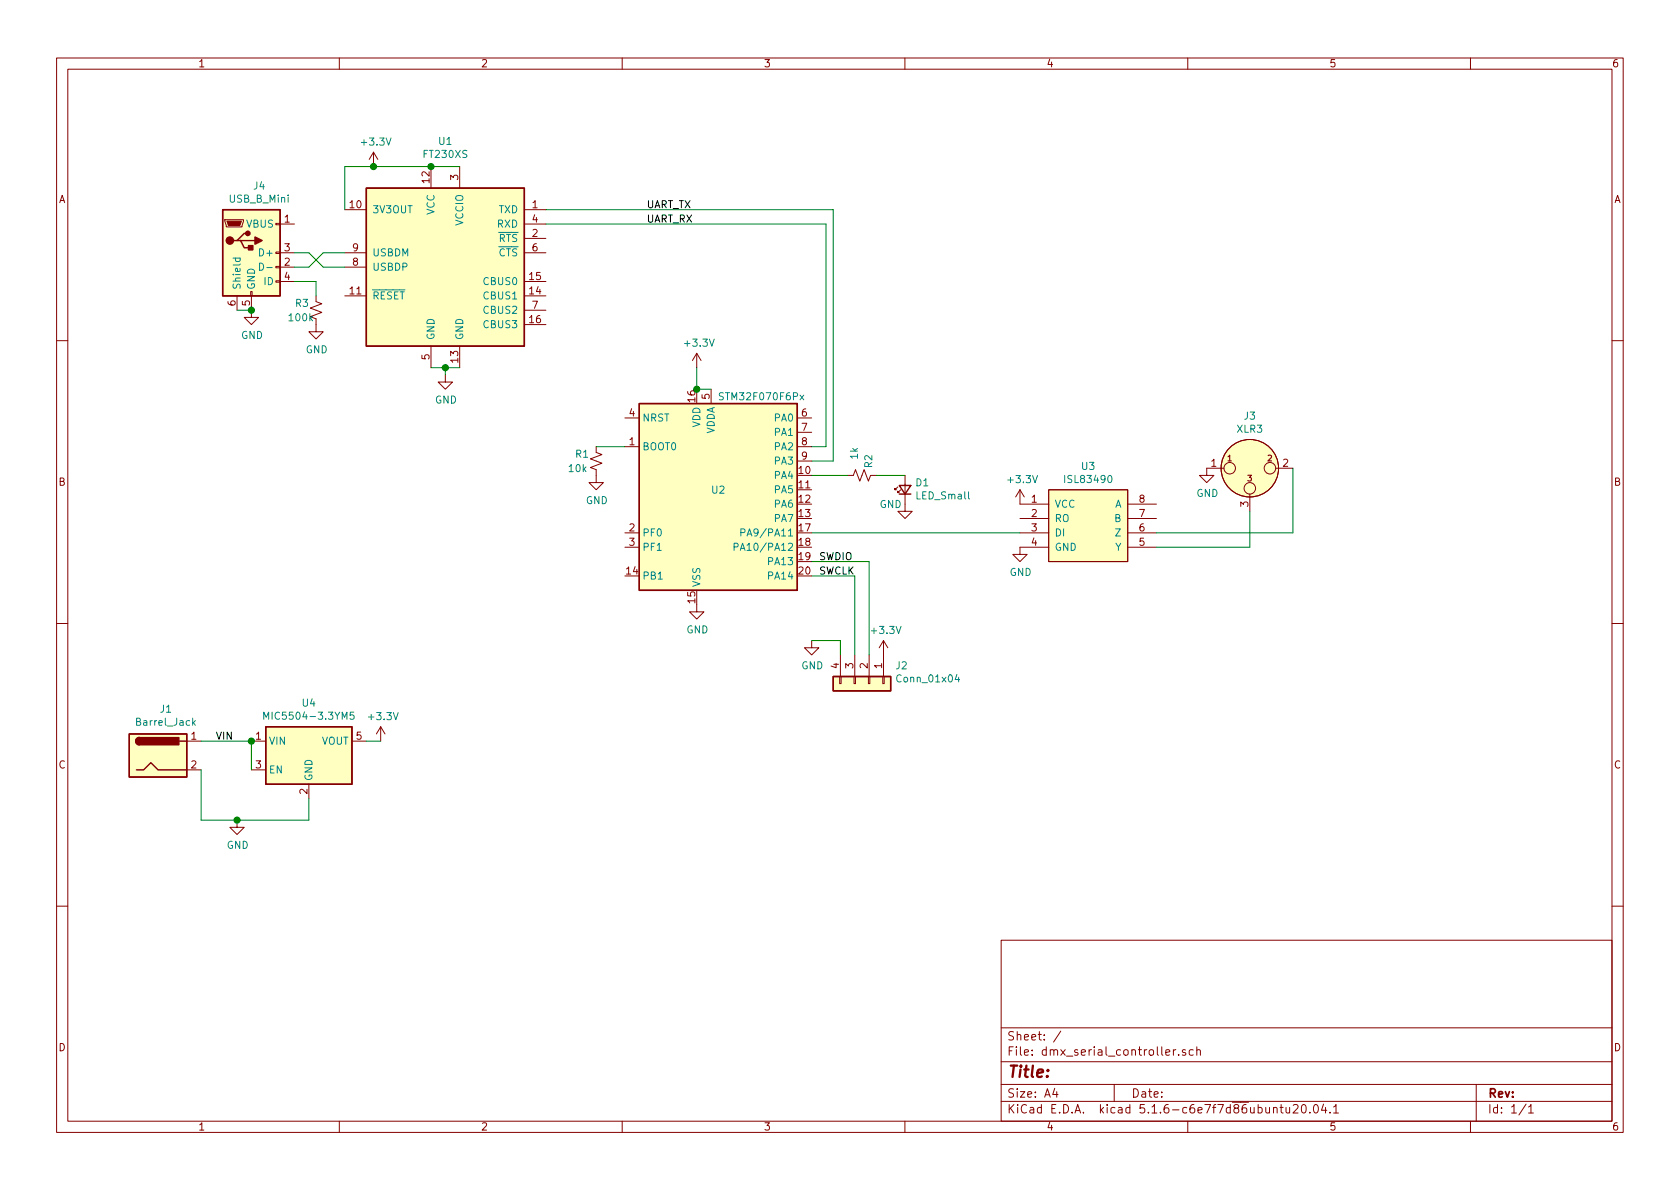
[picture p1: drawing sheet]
EESchema Schematic File Version 4
EELAYER 30 0
EELAYER END
$Descr A4 11693 8268
encoding utf-8
Sheet 1 1
Title ""
Date ""
Rev ""
Comp ""
Comment1 ""
Comment2 ""
Comment3 ""
Comment4 ""
$EndDescr
$Comp
L MCU_ST_STM32F0:STM32F070F6Px U2
U 1 1
P 5050 3400
F 0 "U2" H 5000 3400 50  0000 C CNN
F 1 "STM32F070F6Px" H 5300 4050 50  0000 C CNN
F 2 "Housings_SSOP:TSSOP-20_4.4x6.5mm_Pitch0.65mm" H 4450 2700 50  0001 R CNN
F 3 "http://www.st.com/st-web-ui/static/active/en/resource/technical/document/datasheet/DM00141386.pdf" H 5050 3400 50  0001 C CNN
F 4 "497-17354-1-ND" H 5050 3400 50  0001 C CNN "digikey#"
F 5 "STM32F070F6P6TR" H 5050 3400 50  0001 C CNN "manf#"
	1    5050 3400
	1    0    0    -1  
$EndComp
$Comp
L power:GND #PWR0101
U 1 1
P 6300 3500
F 0 "#PWR0101" H 6300 3250 50  0001 C CNN
F 1 "GND" H 6200 3500 50  0000 C CNN
F 2 "" H 6300 3500 50  0001 C CNN
F 3 "" H 6300 3500 50  0001 C CNN
	1    6300 3500
	1    0    0    -1  
$EndComp
$Comp
L power:GND #PWR0102
U 1 1
P 4850 4200
F 0 "#PWR0102" H 4850 3950 50  0001 C CNN
F 1 "GND" H 4855 4027 50  0000 C CNN
F 2 "" H 4850 4200 50  0001 C CNN
F 3 "" H 4850 4200 50  0001 C CNN
	1    4850 4200
	1    0    0    -1  
$EndComp
Wire Wire Line
	4950 2700 4850 2700
Wire Wire Line
	4850 2700 4850 2550
$Comp
L power:+3.3V #PWR0103
U 1 1
P 4850 2550
F 0 "#PWR0103" H 4850 2400 50  0001 C CNN
F 1 "+3.3V" H 4865 2723 50  0000 C CNN
F 2 "" H 4850 2550 50  0001 C CNN
F 3 "" H 4850 2550 50  0001 C CNN
	1    4850 2550
	1    0    0    -1  
$EndComp
Connection ~ 4850 2700
$Comp
L Device:R_Small_US R1
U 1 1
P 4150 3200
F 0 "R1" H 4000 3250 50  0000 L CNN
F 1 "10k" H 3950 3150 50  0000 L CNN
F 2 "Resistors_SMD:R_0805_HandSoldering" H 4150 3200 50  0001 C CNN
F 3 "~" H 4150 3200 50  0001 C CNN
	1    4150 3200
	1    0    0    -1  
$EndComp
Wire Wire Line
	4150 3100 4350 3100
$Comp
L power:GND #PWR0104
U 1 1
P 4150 3300
F 0 "#PWR0104" H 4150 3050 50  0001 C CNN
F 1 "GND" H 4155 3127 50  0000 C CNN
F 2 "" H 4150 3300 50  0001 C CNN
F 3 "" H 4150 3300 50  0001 C CNN
	1    4150 3300
	1    0    0    -1  
$EndComp
Wire Wire Line
	5650 3900 6050 3900
Wire Wire Line
	6050 3900 6050 4550
Wire Wire Line
	5650 4000 5950 4000
Wire Wire Line
	5950 4000 5950 4550
$Comp
L Connector_Generic:Conn_01x04 J2
U 1 1
P 6050 4750
F 0 "J2" V 5923 4930 50  0000 L CNN
F 1 "Conn_01x04" V 6014 4930 50  0000 L CNN
F 2 "Pin_Headers:Pin_Header_Straight_1x04_Pitch2.54mm" H 6050 4750 50  0001 C CNN
F 3 "~" H 6050 4750 50  0001 C CNN
	1    6050 4750
	0    1    1    0   
$EndComp
$Comp
L power:GND #PWR0105
U 1 1
P 5650 4450
F 0 "#PWR0105" H 5650 4200 50  0001 C CNN
F 1 "GND" H 5655 4277 50  0000 C CNN
F 2 "" H 5650 4450 50  0001 C CNN
F 3 "" H 5650 4450 50  0001 C CNN
	1    5650 4450
	1    0    0    -1  
$EndComp
Wire Wire Line
	5650 4450 5850 4450
Wire Wire Line
	5850 4450 5850 4550
$Comp
L power:+3.3V #PWR0106
U 1 1
P 6150 4550
F 0 "#PWR0106" H 6150 4400 50  0001 C CNN
F 1 "+3.3V" H 6165 4723 50  0000 C CNN
F 2 "" H 6150 4550 50  0001 C CNN
F 3 "" H 6150 4550 50  0001 C CNN
	1    6150 4550
	1    0    0    -1  
$EndComp
Text Label 5700 4000 0    50   ~ 0
SWCLK
Text Label 5700 3900 0    50   ~ 0
SWDIO
$Comp
L isl83490:ISL83490 U3
U 1 1
P 7550 3650
F 0 "U3" H 7575 4065 50  0000 C CNN
F 1 "ISL83490" H 7575 3974 50  0000 C CNN
F 2 "SMD_Packages:SOIC-8-N" H 7550 3650 50  0001 C CNN
F 3 "https://www.intersil.com/content/dam/Intersil/documents/isl8/isl83483-85-88-90-91.pdf" H 7550 3650 50  0001 C CNN
F 4 "ISL83490IBZ-ND" H 7550 3650 50  0001 C CNN "digikey#"
F 5 "ISL83490IBZ" H 7550 3650 50  0001 C CNN "manf#"
	1    7550 3650
	1    0    0    -1  
$EndComp
$Comp
L Device:LED_Small D1
U 1 1
P 6300 3400
F 0 "D1" V 6346 3332 50  0000 R CNN
F 1 "LED_Small" V 6255 3332 50  0000 R CNN
F 2 "LEDs:LED_0805_HandSoldering" V 6300 3400 50  0001 C CNN
F 3 "~" V 6300 3400 50  0001 C CNN
	1    6300 3400
	0    -1   -1   0   
$EndComp
$Comp
L Device:R_Small_US R2
U 1 1
P 6000 3300
F 0 "R2" H 5850 3350 50  0000 L CNN
F 1 "1k" H 5800 3250 50  0000 L CNN
F 2 "Resistors_SMD:R_0805_HandSoldering" H 6000 3300 50  0001 C CNN
F 3 "~" H 6000 3300 50  0001 C CNN
	1    6000 3300
	0    1    1    0   
$EndComp
Wire Wire Line
	5900 3300 5650 3300
Wire Wire Line
	6100 3300 6300 3300
Wire Wire Line
	5650 3700 7100 3700
$Comp
L power:GND #PWR0107
U 1 1
P 7100 3800
F 0 "#PWR0107" H 7100 3550 50  0001 C CNN
F 1 "GND" H 7105 3627 50  0000 C CNN
F 2 "" H 7100 3800 50  0001 C CNN
F 3 "" H 7100 3800 50  0001 C CNN
	1    7100 3800
	1    0    0    -1  
$EndComp
$Comp
L power:+3.3V #PWR0108
U 1 1
P 7100 3500
F 0 "#PWR0108" H 7100 3350 50  0001 C CNN
F 1 "+3.3V" H 7115 3673 50  0000 C CNN
F 2 "" H 7100 3500 50  0001 C CNN
F 3 "" H 7100 3500 50  0001 C CNN
	1    7100 3500
	1    0    0    -1  
$EndComp
$Comp
L Connector:XLR3 J3
U 1 1
P 8700 3250
F 0 "J3" H 8700 3615 50  0000 C CNN
F 1 "XLR3" H 8700 3524 50  0000 C CNN
F 2 "Pin_Headers:Pin_Header_Straight_1x03_Pitch2.54mm" H 8700 3250 50  0001 C CNN
F 3 " ~" H 8700 3250 50  0001 C CNN
	1    8700 3250
	1    0    0    -1  
$EndComp
Wire Wire Line
	9000 3250 9000 3700
Wire Wire Line
	9000 3700 8050 3700
Wire Wire Line
	8700 3550 8700 3800
Wire Wire Line
	8700 3800 8050 3800
$Comp
L power:GND #PWR0109
U 1 1
P 8400 3250
F 0 "#PWR0109" H 8400 3000 50  0001 C CNN
F 1 "GND" H 8405 3077 50  0000 C CNN
F 2 "" H 8400 3250 50  0001 C CNN
F 3 "" H 8400 3250 50  0001 C CNN
	1    8400 3250
	1    0    0    -1  
$EndComp
$Comp
L dmx_serial_controller-rescue:FT230XS-Interface_USB U1
U 1 1
P 3100 1850
F 0 "U1" H 3100 2728 50  0000 C CNN
F 1 "FT230XS" H 3100 2637 50  0000 C CNN
F 2 "Housings_SSOP:SSOP-16_3.9x4.9mm_Pitch0.635mm" H 3550 1200 50  0001 C CNN
F 3 "https://www.ftdichip.com/Support/Documents/DataSheets/ICs/DS_FT230X.pdf" H 3100 1850 50  0001 C CNN
F 4 "768-1135-2-ND" H 3100 1850 50  0001 C CNN "digikey#"
F 5 "FT230XS-R" H 3100 1850 50  0001 C CNN "manf#"
	1    3100 1850
	1    0    0    -1  
$EndComp
Wire Wire Line
	2050 1750 2150 1750
Wire Wire Line
	2150 1750 2250 1850
Wire Wire Line
	2250 1850 2400 1850
Wire Wire Line
	2400 1750 2250 1750
Wire Wire Line
	2250 1750 2150 1850
Wire Wire Line
	2150 1850 2050 1850
$Comp
L power:GND #PWR0110
U 1 1
P 1750 2150
F 0 "#PWR0110" H 1750 1900 50  0001 C CNN
F 1 "GND" H 1755 1977 50  0000 C CNN
F 2 "" H 1750 2150 50  0001 C CNN
F 3 "" H 1750 2150 50  0001 C CNN
	1    1750 2150
	1    0    0    -1  
$EndComp
$Comp
L power:GND #PWR0111
U 1 1
P 3100 2600
F 0 "#PWR0111" H 3100 2350 50  0001 C CNN
F 1 "GND" H 3105 2427 50  0000 C CNN
F 2 "" H 3100 2600 50  0001 C CNN
F 3 "" H 3100 2600 50  0001 C CNN
	1    3100 2600
	1    0    0    -1  
$EndComp
Wire Wire Line
	3100 2600 3100 2550
Wire Wire Line
	3100 2550 3000 2550
Wire Wire Line
	3100 2550 3200 2550
Connection ~ 3100 2550
Wire Wire Line
	5650 3200 5800 3200
Wire Wire Line
	5800 3200 5800 1450
Wire Wire Line
	5800 1450 3800 1450
Text Label 4500 1450 0    50   ~ 0
UART_TX
$Comp
L Connector:USB_B_Mini J4
U 1 1
P 1750 1750
F 0 "J4" H 1805 2217 50  0000 C CNN
F 1 "USB_B_Mini" H 1805 2126 50  0000 C CNN
F 2 "Connect:USB_Mini-B" H 1900 1700 50  0001 C CNN
F 3 "~" H 1900 1700 50  0001 C CNN
	1    1750 1750
	1    0    0    -1  
$EndComp
$Comp
L Device:R_Small_US R3
U 1 1
P 2200 2150
F 0 "R3" H 2050 2200 50  0000 L CNN
F 1 "100k" H 2000 2100 50  0000 L CNN
F 2 "Resistors_SMD:R_0805_HandSoldering" H 2200 2150 50  0001 C CNN
F 3 "~" H 2200 2150 50  0001 C CNN
	1    2200 2150
	1    0    0    -1  
$EndComp
$Comp
L power:GND #PWR0112
U 1 1
P 2200 2250
F 0 "#PWR0112" H 2200 2000 50  0001 C CNN
F 1 "GND" H 2205 2077 50  0000 C CNN
F 2 "" H 2200 2250 50  0001 C CNN
F 3 "" H 2200 2250 50  0001 C CNN
	1    2200 2250
	1    0    0    -1  
$EndComp
Wire Wire Line
	2200 2050 2200 1950
Wire Wire Line
	2200 1950 2050 1950
Wire Wire Line
	2400 1450 2400 1150
Wire Wire Line
	2400 1150 2600 1150
Wire Wire Line
	3200 1150 3000 1150
Connection ~ 3000 1150
$Comp
L Regulator_Linear:MIC5504-3.3YM5 U4
U 1 1
P 2150 5250
F 0 "U4" H 2150 5617 50  0000 C CNN
F 1 "MIC5504-3.3YM5" H 2150 5526 50  0000 C CNN
F 2 "TO_SOT_Packages_SMD:SOT-23-5" H 2150 4850 50  0001 C CNN
F 3 "http://ww1.microchip.com/downloads/en/DeviceDoc/MIC550X.pdf" H 1900 5500 50  0001 C CNN
F 4 "576-4764-1-ND" H 2150 5250 50  0001 C CNN "digikey#"
F 5 "MIC5504-3.3YM5-TR" H 2150 5250 50  0001 C CNN "MANF#"
	1    2150 5250
	1    0    0    -1  
$EndComp
$Comp
L Connector:Barrel_Jack J1
U 1 1
P 1100 5250
F 0 "J1" H 1155 5575 50  0000 C CNN
F 1 "Barrel_Jack" H 1155 5484 50  0000 C CNN
F 2 "Pin_Headers:Pin_Header_Straight_1x02_Pitch2.54mm" H 1150 5210 50  0001 C CNN
F 3 "~" H 1150 5210 50  0001 C CNN
	1    1100 5250
	1    0    0    -1  
$EndComp
$Comp
L power:GND #PWR0113
U 1 1
P 1650 5700
F 0 "#PWR0113" H 1650 5450 50  0001 C CNN
F 1 "GND" H 1655 5527 50  0000 C CNN
F 2 "" H 1650 5700 50  0001 C CNN
F 3 "" H 1650 5700 50  0001 C CNN
	1    1650 5700
	1    0    0    -1  
$EndComp
Wire Wire Line
	1650 5700 2150 5700
Wire Wire Line
	2150 5700 2150 5550
Wire Wire Line
	1650 5700 1400 5700
Wire Wire Line
	1400 5700 1400 5350
Connection ~ 1650 5700
Wire Wire Line
	1750 5350 1750 5150
Wire Wire Line
	1400 5150 1750 5150
Connection ~ 1750 5150
Text Label 1500 5150 0    50   ~ 0
VIN
Wire Wire Line
	2550 5150 2650 5150
$Comp
L power:+3.3V #PWR0114
U 1 1
P 2650 5150
F 0 "#PWR0114" H 2650 5000 50  0001 C CNN
F 1 "+3.3V" H 2665 5323 50  0000 C CNN
F 2 "" H 2650 5150 50  0001 C CNN
F 3 "" H 2650 5150 50  0001 C CNN
	1    2650 5150
	1    0    0    -1  
$EndComp
$Comp
L power:+3.3V #PWR0115
U 1 1
P 2600 1150
F 0 "#PWR0115" H 2600 1000 50  0001 C CNN
F 1 "+3.3V" H 2615 1323 50  0000 C CNN
F 2 "" H 2600 1150 50  0001 C CNN
F 3 "" H 2600 1150 50  0001 C CNN
	1    2600 1150
	1    0    0    -1  
$EndComp
Connection ~ 2600 1150
Wire Wire Line
	2600 1150 3000 1150
Wire Wire Line
	5650 3100 5750 3100
Wire Wire Line
	5750 3100 5750 1550
Wire Wire Line
	5750 1550 3800 1550
Text Label 4500 1550 0    50   ~ 0
UART_RX
Wire Wire Line
	1650 2150 1750 2150
Connection ~ 1750 2150
$EndSCHEMATC
